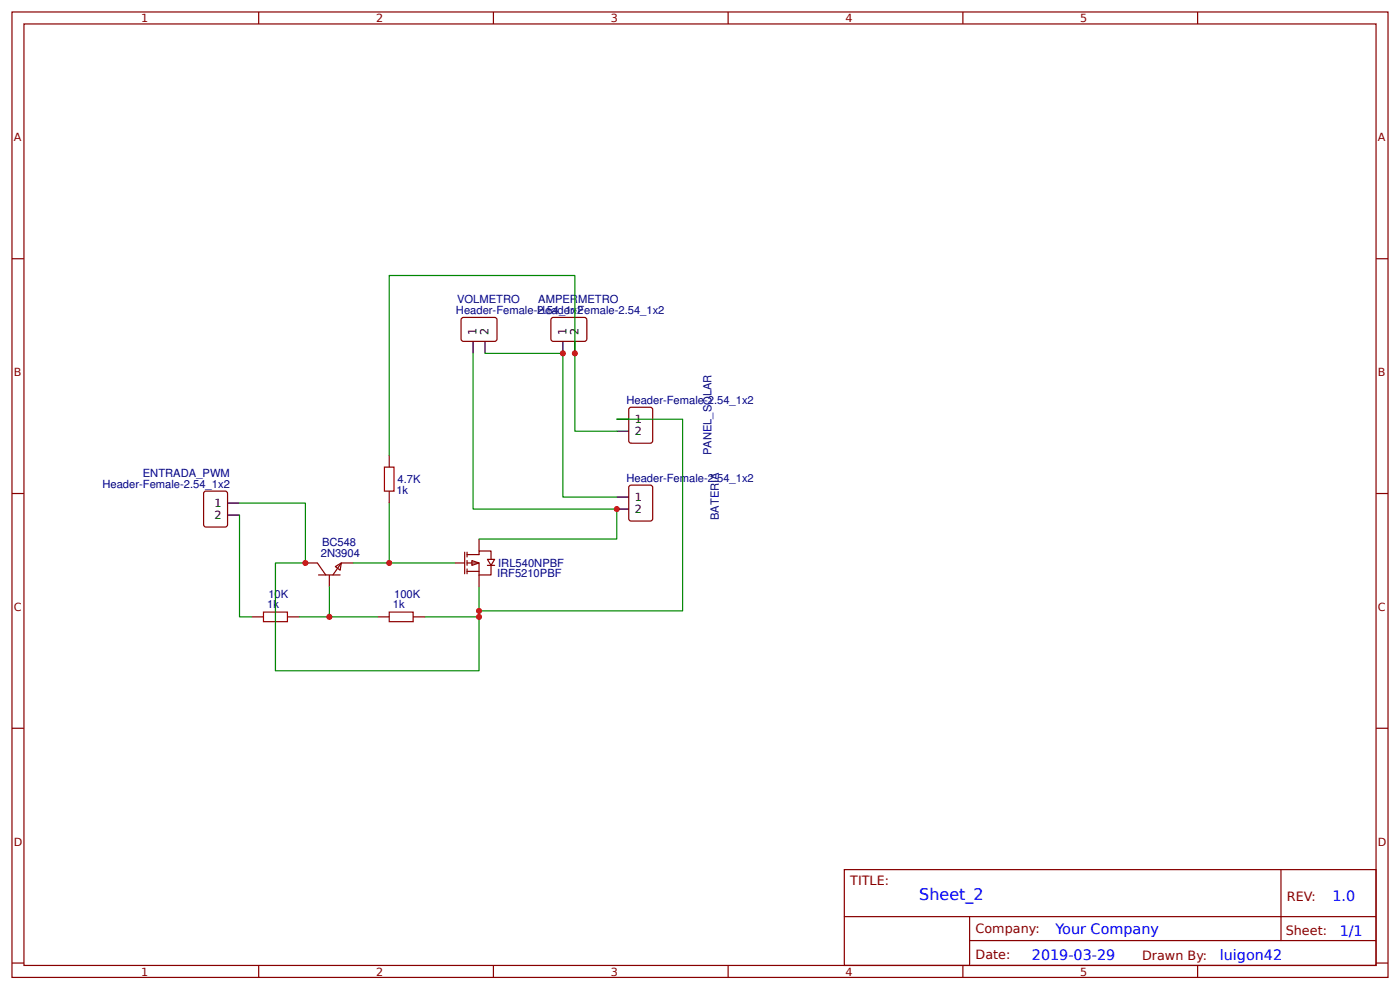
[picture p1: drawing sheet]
<svg xmlns="http://www.w3.org/2000/svg" width="309mm" height="219mm" viewBox="0 0 309 219" stroke-linecap="round" stroke-linejoin="round" font-family="sans-serif">
<g fill="none" stroke="#800" stroke-width=".26">
<path d="M2.6 2.6h304.1v213.3h-304.1zM5.3 5.3h298.7v208h-298.7zM57.1 2.6v2.7M109 2.6v2.7M160.9 2.6v2.7M212.7 2.6v2.7M264.6 2.6v2.7M2.6 57.1h2.7M304 57.1h2.7M2.6 109h2.7M304 109h2.7M2.6 160.9h2.7"/>
<path d="M304 160.9h2.7M186.5 192.1h117.5v21.2h-117.5zM283 192.1v15.7M2.6 212.7h2.7M57.1 213.3v2.6M109 213.3v2.6M160.9 213.3v2.6M186.6 202.5h117.3M212.7 213.3v2.6M214.2 207.8h89.7M214.2 202.5v10.6M264.6 213.3v2.6"/>
<path d="M304 212.7h2.7"/>
</g>
<path d="M104.2 123.8l1.6 .6-1.6 .5z" fill="#fefefe" stroke="#800" stroke-width=".26"/>
<g fill="none" stroke="#800" stroke-width=".26">
<path d="M102.1 70.2h7.4l.3 .4-.1 4.5-.4 .3-7.2-.1-.2-.4v-4.3zM122 70.2h7.4l.2 .4v4.5l-.5 .3-7.1-.1-.3-.4v-4.3zM139.2 90h4.5l.4 .2 .1 7.2-.3 .4-4.5 .1-.4-.3-.1-7.1zM45.2 108.6l4.5-.1 .5 .2 .1 7.2-.3 .4-4.5 .1-.4-.2-.1-7.2zM86 100.5v2.7M86 108.5v2.6M105.8 119.1v2.6M139.2 107.2h4.5l.4 .2 .1 7.2-.3 .4-4.5 .1-.4-.3-.1-7.1zM55.6 136.3h2.6M63.5 136.3h2.6M67.5 124.4h2.6l1.9 2.6M70.4 127h4.7"/>
<path d="M72.8 127v2.6M74.1 125.1l1.3-.7-.3 1.5zM78.1 124.4h-2.7l-1.8 2.6M83.3 136.3h2.7M91.3 136.3h2.6M100.5 124.4h2.2M102.7 122v4.7M103.2 122.5h2.6v-.8h2.7v1.9M103.2 124.4h2.6v2.6M103.2 126.2h2.6M103.2 122v1M103.2 123.8v1.1"/>
<path d="M103.2 125.7v1M105.8 127v2.6M107.7 123.6h1.6l-.8 1.3zM107.7 124.9h1.6M108.5 124.9v2.1h-2.7"/>
</g>
<path d="M104.5 75.4v2.7M107.2 75.4v2.7M124.4 75.4v2.7M127 75.4v2.7M136.3 92.6h2.6M136.3 95.2h2.6M50.3 111.1h2.6M50.3 113.8h2.6M136.3 109.8h2.6M136.3 112.4h2.6" fill="none" stroke="#000" stroke-width=".26"/>
<path d="M104.5 78.1v34.3h31.8v6.7h-30.5M107.2 78.1h17.2v31.7h11.9M136.3 95.2h-9.3v-34.3h-41v39.6M136.3 92.6h14.5v42.3h-45M52.9 113.8v22.5h2.7M52.9 111.1h14.6v13.3h-6.6v23.8h44.9v-11.9M86 111.1v13.3M66.1 136.3h17.2M72.8 129.6v6.7M78.1 124.4h22.4M105.8 129.6v6.7h-11.9" fill="none" stroke="#080" stroke-width=".26"/>
<path d="M84.9 103.2h2.1v5.3h-2.1zM58.2 135.2h5.3v2.1h-5.3zM86 135.2h5.3v2.1h-5.3z" fill="none" stroke="#a00000" stroke-width=".26"/>
<g fill="#c00">
<circle cx="105.8" cy="134.9" r=".66"/>
<circle cx="67.5" cy="124.4" r=".66"/>
<circle cx="136.3" cy="112.4" r=".66"/>
<circle cx="105.8" cy="136.3" r=".66"/>
<circle cx="86" cy="124.4" r=".66"/>
<circle cx="72.8" cy="136.3" r=".66"/>
<circle cx="124.4" cy="78.1" r=".66"/>
<circle cx="127" cy="78.1" r=".66"/>
</g>
<text font-size="3.5" fill="#00f" x="203.1" y="198.9">Sheet_2</text>
<g font-size="3.2" fill="#00f">
<text x="294.4" y="199">1.0</text>
<text x="233.2" y="206.2">Your Company</text>
<text x="296" y="206.8">1/1</text>
<text x="228" y="212.1">2019-03-29</text>
<text x="269.5" y="212">luigon42</text>
</g>
<g font-size="2.8" fill="#800">
<text x="187.9" y="195.5">TITLE:</text>
<text x="284.3" y="199">REV:</text>
<text x="215.5" y="206.2">Company:</text>
<text x="284.1" y="206.6">Sheet:</text>
<text x="215.5" y="211.9">Date:</text>
<text x="252.3" y="212">Drawn By:</text>
</g>
<g font-size="2.5" fill="#800">
<text x="31.2" y="4.9">1</text>
<text x="83.1" y="4.9">2</text>
<text x="134.9" y="4.9">3</text>
<text x="186.8" y="4.9">4</text>
<text x="238.7" y="4.9">5</text>
<text x="3" y="31.2">A</text>
<text x="304.4" y="31.2">A</text>
<text x="3" y="83.1">B</text>
<text x="304.4" y="83.1">B</text>
<text x="3" y="134.9">C</text>
<text x="304.4" y="134.9">C</text>
<text x="3" y="186.8">D</text>
<text x="304.4" y="186.8">D</text>
<text x="31.2" y="215.5">1</text>
<text x="83.1" y="215.5">2</text>
<text x="134.9" y="215.5">3</text>
<text x="186.8" y="215.5">4</text>
<text x="238.7" y="215.5">5</text>
</g>
<g font-size="2.5" fill="#000080">
<text x="100.7" y="69.3">Header-Female-2.54_1x2</text>
<text x="101" y="66.9">VOLMETRO</text>
<text x="118.6" y="69.3">Header-Female-2.54_1x2</text>
<text x="118.9" y="66.9">AMPERMETRO</text>
<text x="138.4" y="89.2">Header-Female-2.54_1x2</text>
<text x="157.2" y="100.6" transform="rotate(-90 157.2 100.6)">PANEL_SOLAR</text>
<text x="22.6" y="107.7">Header-Female-2.54_1x2</text>
<text x="31.6" y="105.3">ENTRADA_PWM</text>
<text x="87.8" y="106.6">4.7K</text>
<text x="138.4" y="106.4">Header-Female-2.54_1x2</text>
<text x="87.6" y="109">1k</text>
<text x="158.8" y="114.9" transform="rotate(-90 158.8 114.9)">BATERIA</text>
<text x="70.9" y="123">2N3904</text>
<text x="71.1" y="120.7">BC548</text>
<text x="110.1" y="125.1">IRL540NPBF</text>
<text x="109.8" y="127.5">IRF5210PBF</text>
<text x="59" y="134.4">1k</text>
<text x="59.3" y="132">10K</text>
<text x="86.8" y="134.4">1k</text>
<text x="87.1" y="132">100K</text>
</g>
<g font-size="2.5">
<text x="105.3" y="74.1" transform="rotate(-90 105.3 74.1)">1</text>
<text x="107.9" y="74.1" transform="rotate(-90 107.9 74.1)">2</text>
<text x="125.1" y="74.1" transform="rotate(-90 125.1 74.1)">1</text>
<text x="127.8" y="74.1" transform="rotate(-90 127.8 74.1)">2</text>
<text x="140.2" y="93.4">1</text>
<text x="140.2" y="96">2</text>
<text x="47.4" y="111.9">1</text>
<text x="140.2" y="110.6">1</text>
<text x="140.2" y="113.2">2</text>
<text x="47.4" y="114.6">2</text>
</g>
</svg>
